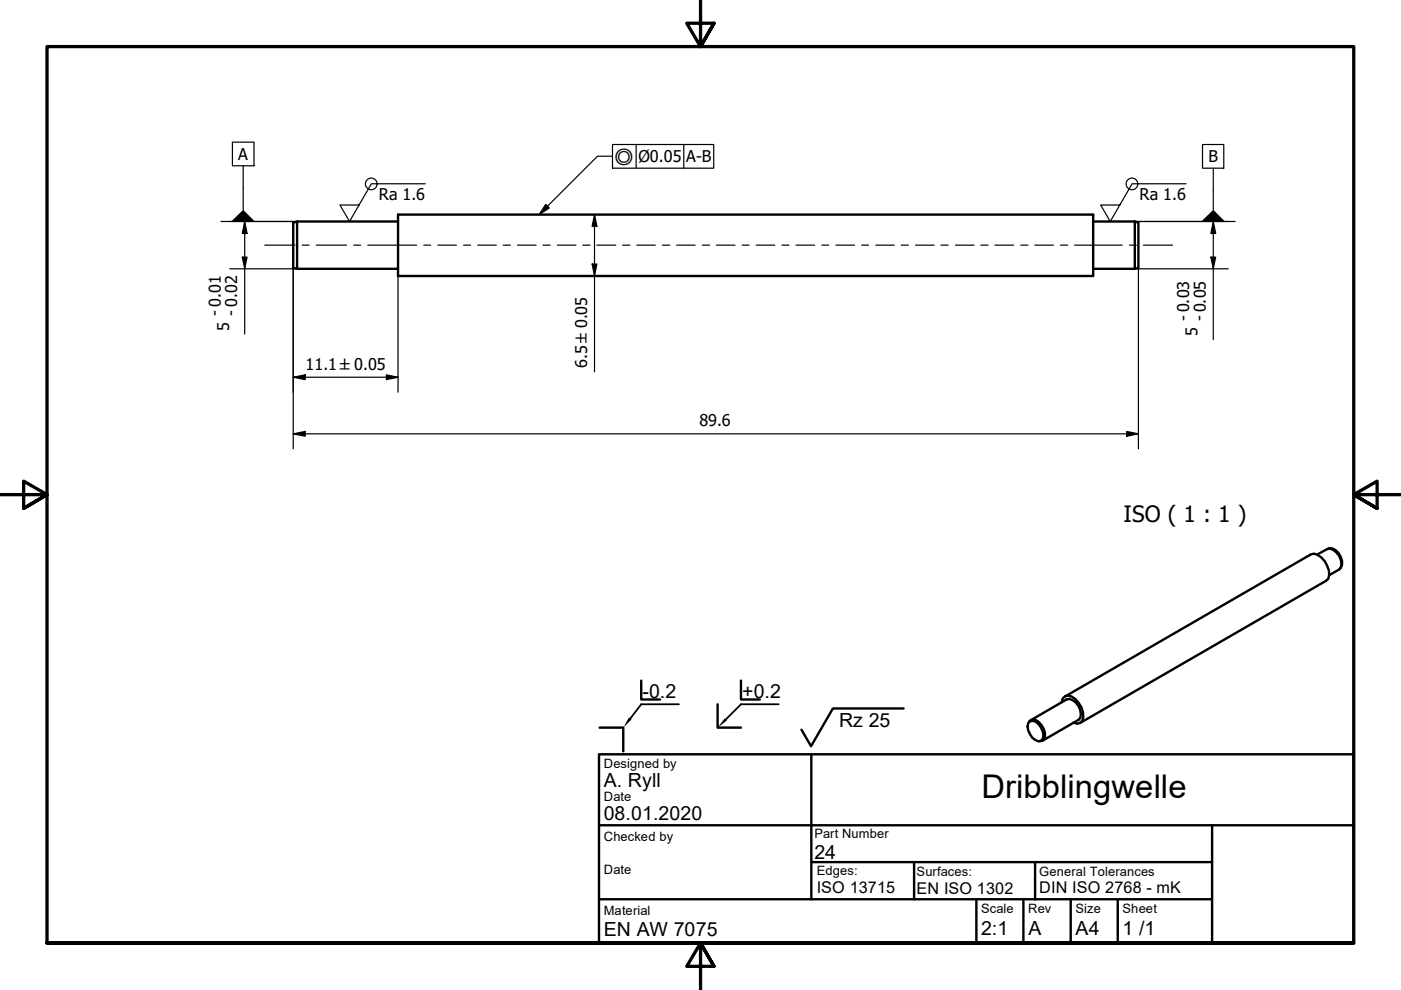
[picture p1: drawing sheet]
<svg xmlns="http://www.w3.org/2000/svg" width="297mm" height="210mm" viewBox="0 0 297 210" stroke-linecap="round" stroke-linejoin="round" font-family="sans-serif">
<!-- layer: Sichtbar (ISO) -->
<g fill="none" stroke="#000" stroke-width=".51">
<path d="M62.2 47.2l.8-.2v10l-.8-.2zM63 47h21.4M63 57h21.4M84.4 45.5h147.4v13h-147.4zM231.8 47h8.8M231.8 57h8.8M240.6 47l.8 .2v9.6l-.8 .2M240.6 47v10M279.3 117.6l2.1-1.2a2.29 2.29 0 0 1 2.5 1.4 2.28 2.28 0 0 1 0 2.9l-2.1 1.3M281.6 116.3a2.74 2.74 0 0 1 2.9 2.7v.7l-.4 .9M218 153.3l.4-.4 .5-.1a3.3 3.3 0 0 1 2.2 3.8l-.4 .5a2.12 2.12 0 0 1-2.3-1.4l-.4-.9-.1-.8zM218.1 153.1a1.27 1.27 0 0 1 2.1-.1 3.3 3.3 0 0 1 1.1 3.8l-.8 .3"/>
<path d="M218.6 152.7l7.5-4.4a2.29 2.29 0 0 1 2.6 1.4 2.28 2.28 0 0 1 0 2.9l-7.6 4.4M225.1 148.9a1.35 1.35 0 0 1 .7-1.3 1.35 1.35 0 0 1 1.4 .1 4.6 4.6 0 0 1 2.3 5.1l-.5 .5-.6 .2-.8-.3M225.8 147.7l52.1-30.1 .7-.2a4.4 4.4 0 0 1 3 5.3l-.5 .5-52.1 30.1"/>
</g>
<!-- layer: Schraffur (ISO) -->
<path d="M133.3 152.1l.6 .4-1.8 1.8zM153.7 152.3l.4 .5-2 1.5z" fill="#000"/>
<!-- layer: Rahmen (ISO) -->
<path d="M148.5 -.1v10l-2.9-5h5.8l-2.9 5 2.9-5M0 104.9h10l-5-2.9v5.8l5-2.9-5 2.9M297 104.9h-10l5-2.9v5.8l-5-2.9 5 2.9M10 199.9v-190h277v190h-277h277M151.4 204.9l-2.9-5 2.9 5h-5.8l2.9-5v10" fill="none" stroke="#000" stroke-width=".7"/>
<!-- layer: Titel (ISO) -->
<g fill="none" stroke="#000" stroke-width=".51">
<path d="M127 159.9h160v40h-160zM127.1 154.3h5v5M136 144.3v4h4M152.1 149.3v5h5M157.1 144.3v4h4M172 159.9v30.8h85v-15.7M191.6 150.2h-15l-4.6 8-2.1-3.5M127 175h160M127 190.7h45M172 182.8h85M193.8 182.8v7.9M207 190.7v9.2"/>
<path d="M217 190.7v9.2M219.5 182.8v7.9M227 190.7v9.2M237 190.7v9.2M257 190.7v9.2"/>
</g>
<path d="M144 149.3h-8l-2.3 3M165.1 149.3h-8l-3.2 3.3" fill="none" stroke="#000" stroke-width=".38"/>
<!-- layer: Mittellinie (ISO) -->
<g fill="none" stroke="#000" stroke-width=".25">
<path d="M56.1 52h6.4M64.1 52h1.4M67.1 52h6.4M75 52h1.5M78 52h10.3M89.9 52h1.4M92.8 52h4M98.3 52h1.5M101.3 52h3.9M106.7 52h1.5M109.7 52h4M115.1 52h1.5"/>
<path d="M118.2 52h3.9M123.6 52h1.5M126.6 52h4M132 52h1.5M135 52h3.9M140.5 52h1.5M143.4 52h4M148.9 52h1.5M151.9 52h3.9M157.4 52h1.4M160.3 52h4M165.8 52h1.5"/>
<path d="M168.8 52h3.9M174.2 52h1.5M177.2 52h4M182.7 52h1.4M185.7 52h3.9M191.1 52h1.5M194.1 52h4M199.5 52h1.5M202.6 52h3.9M208 52h1.5M210.9 52h4M216.4 52h1.5"/>
<path d="M219.4 52h3.9M224.9 52h1.5M227.8 52h10.1M239.5 52h1.4M242.4 52h6.2"/>
</g>
<g fill="none" stroke="#000" stroke-width=".25">
<path d="M48.7 57h14.3M48.7 47h14.3M51.4 54.5h1l-.5 2.5zM51.9 47l.5 2.5h-1zM51.9 47v23.8M62.2 56.8v38.4M84.4 58.5v24.7M125.5 56h1.1l-.6 2.5zM126 45.5l.6 2.5h-1.1zM126 45.5v33.3M240.6 57h19.8M240.6 47h19.8"/>
<path d="M241.4 56.8v38.4M256.7 54.5h1l-.5 2.5zM257.2 47l.5 2.5h-1zM257.2 47v25M62.2 80l2.5-.5v1zM62.2 80h22.2M81.9 79.5l2.5 .5-2.5 .5zM62.2 92l2.5-.5v1zM62.2 92h179.2M238.9 91.5l2.5 .5-2.5 .5z"/>
</g>
<g fill="#000">
<path d="M51.4 54.5h1l-.5 2.5z" fill-rule="evenodd"/>
<path d="M51.9 47l.5 2.5h-1z" fill-rule="evenodd"/>
<path d="M125.5 56h1.1l-.6 2.5z" fill-rule="evenodd"/>
<path d="M126 45.5l.6 2.5h-1.1z" fill-rule="evenodd"/>
<path d="M256.7 54.5h1l-.5 2.5z" fill-rule="evenodd"/>
<path d="M257.2 47l.5 2.5h-1z" fill-rule="evenodd"/>
<path d="M62.2 80l2.5-.5v1z" fill-rule="evenodd"/>
<path d="M62.2 92l2.5-.5v1z" fill-rule="evenodd"/>
<path d="M81.9 79.5l2.5 .5-2.5 .5z" fill-rule="evenodd"/>
<path d="M238.9 91.5l2.5 .5-2.5 .5z" fill-rule="evenodd"/>
</g>
<!-- layer: Symbol (ISO) -->
<g fill="none" stroke="#000" stroke-width=".25">
<path d="M49.3 30.1h4.5v5.1h-4.5zM51.6 35.2v9.3M90.2 39h-11.5l-4.6 8-2-3.5h4M129.9 33.1h-3.2l-12.4 12.4M129.9 30.6h21.4v5.1h-21.4zM134.9 30.6v5.1M145 30.6v5.1M251.5 39h-11.5l-4.6 8-2-3.5h4M255 30.6h4.5v5.1h-4.5zM257.2 35.7v8.8M46.9 47h16.1M115.7 43.3l.8 .8-2.2 1.4z"/>
<path d="M240.6 47h21.3"/>
<circle cx="78.7" cy="39" r="1.24"/>
<circle cx="240" cy="39" r="1.24"/>
</g>
<g fill="#000">
<path d="M49 47l2.6-2.5 2.4 2.5z" fill-rule="evenodd"/>
<path d="M115.7 43.3l.8 .8-2.2 1.4z" fill-rule="evenodd"/>
<path d="M254.7 47l2.5-2.5 2.5 2.5z" fill-rule="evenodd"/>
</g>
<text font-size="6.9" x="208.1" y="169.2">Dribblingwelle</text>
<text font-size="4.8" x="238.2" y="110.7">ISO ( 1 : 1 )</text>
<g font-size="4.1">
<text x="136.2" y="148">-0.2</text>
<text x="157.4" y="148">+0.2</text>
<text x="177.9" y="154.1">Rz 25</text>
<text x="128" y="166.9">A. Ryll</text>
<text x="128" y="173.9">08.01.2020</text>
<text x="172.7" y="182">24</text>
<text x="128" y="198.4">EN AW 7075</text>
<text x="208" y="198.3">2:1</text>
<text x="218.1" y="198.2">A</text>
<text x="228" y="198.2">A4</text>
<text x="238" y="198.3">1 /1</text>
</g>
<g font-size="3.4">
<text x="50.5" y="33.9">A</text>
<text x="135.4" y="34.4">Ø0.05</text>
<text x="145.5" y="34.4">A-B</text>
<text x="256.2" y="34.4">B</text>
<text x="80.3" y="42.4">Ra 1.6</text>
<text x="241.6" y="42.4">Ra 1.6</text>
<text x="46.7" y="66.9" transform="rotate(-90 46.7 66.9)">- 0.01</text>
<text x="48.6" y="70.1" transform="rotate(-90 48.6 70.1)">5</text>
<text x="50.2" y="66.9" transform="rotate(-90 50.2 66.9)">- 0.02</text>
<text x="252" y="68.1" transform="rotate(-90 252 68.1)">- 0.03</text>
<text x="253.9" y="71.2" transform="rotate(-90 253.9 71.2)">5</text>
<text x="255.5" y="68.1" transform="rotate(-90 255.5 68.1)">- 0.05</text>
<text x="64.8" y="78.4">11.1 ±0.05</text>
<text x="124.5" y="78.1" transform="rotate(-90 124.5 78.1)">6.5 ±0.05</text>
<text x="148.3" y="90.4">89.6</text>
<text x="173.2" y="189.3">ISO 13715</text>
<text x="194.3" y="189.5">EN ISO 1302</text>
<text x="220.3" y="189.4">DIN ISO 2768 - mK</text>
</g>
<text font-size="3.2" x="130.3" y="34.9">◎</text>
<g font-size="2.7">
<text x="128" y="162.9">Designed by</text>
<text x="128" y="169.9">Date</text>
<text x="128" y="178.4">Checked by</text>
<text x="172.7" y="177.7">Part Number</text>
<text x="128" y="185.4">Date</text>
<text x="173.2" y="185.6">Edges:</text>
<text x="194.3" y="185.7">Surfaces:</text>
<text x="220.3" y="185.6">General Tolerances</text>
<text x="128" y="193.9">Material</text>
<text x="208" y="193.6">Scale</text>
<text x="218" y="193.6">Rev</text>
<text x="228" y="193.6">Size</text>
<text x="238" y="193.6">Sheet</text>
</g>
</svg>
